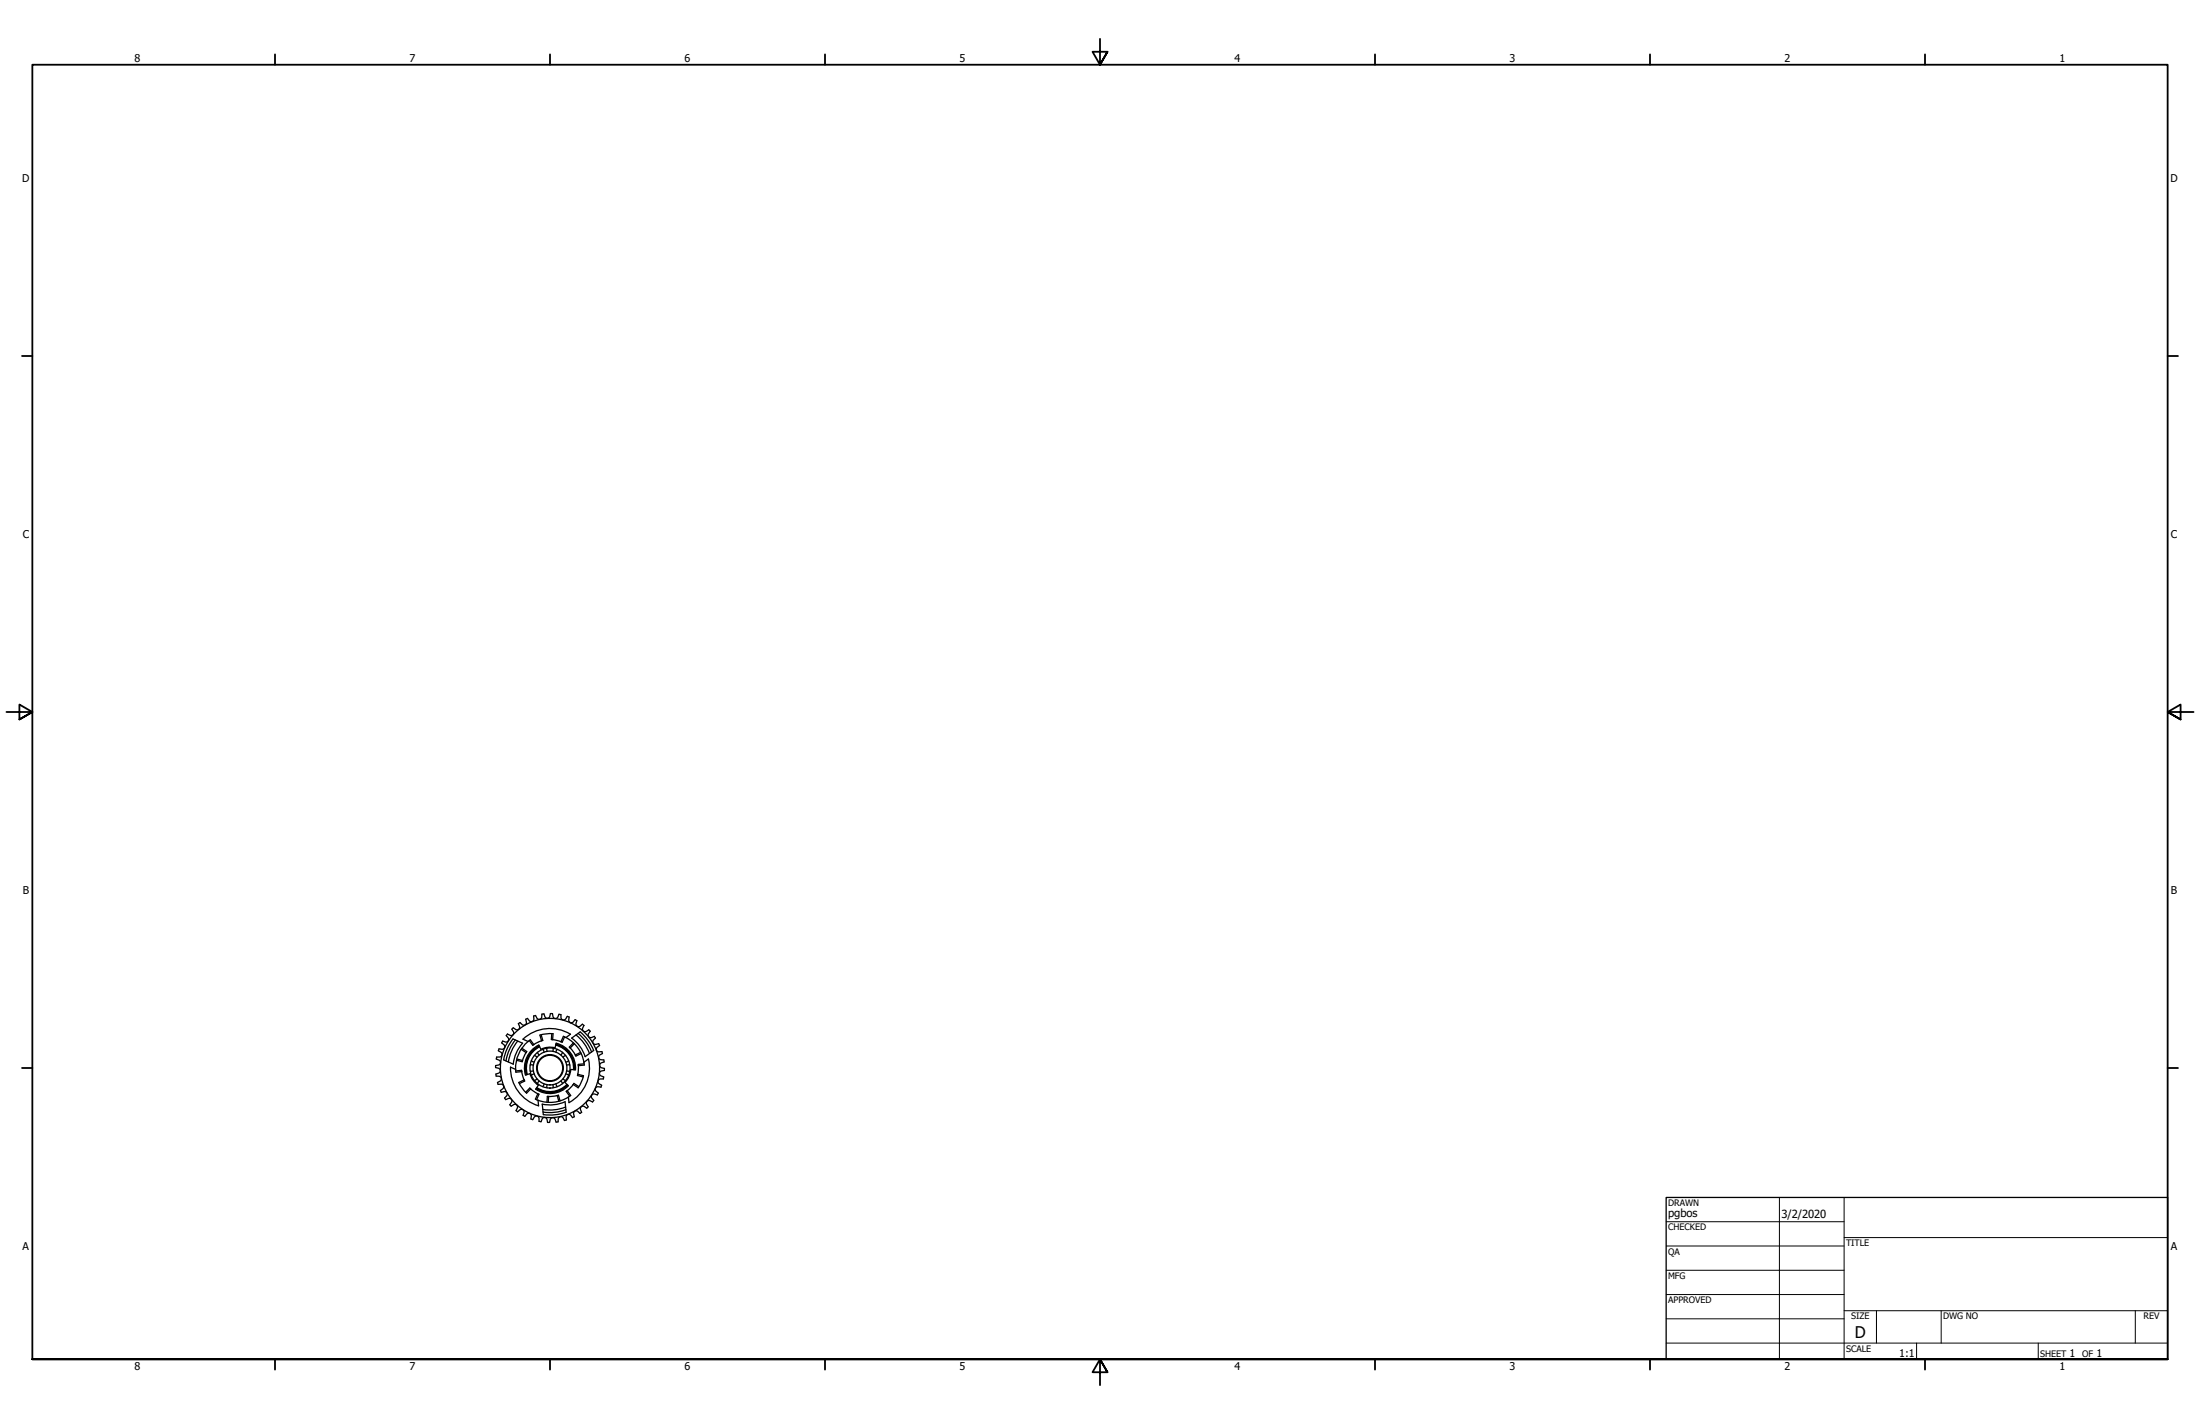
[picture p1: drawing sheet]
<svg xmlns="http://www.w3.org/2000/svg" width="864mm" height="559mm" viewBox="0 0 864 559" stroke-linecap="round" stroke-linejoin="round" font-family="sans-serif">
<!-- layer: Visible (ANSI) -->
<g fill="none" stroke="#000" stroke-width=".51">
<path d="M201.4 407.7l3.7 1.7a14.4 14.4 0 0 0-3.6 8.2l-3.8-1.7a18.5 18.5 0 0 1 3.7-8.2zM202.3 408.1a17.5 17.5 0 0 0-3.7 8.2M202.4 419.7l.1 1.1 2.3-.3M202.4 419.7l-2-.9a15.5 15.5 0 0 0 11 15.1l-.2-2.1M202.7 416.1l2.3 .5 .1-.4M202.9 415.6l2.2 .5M203.2 408.5a16.5 16.5 0 0 0-3.6 8.2M204.6 411.8l1.9 1.3M204.9 411.3l1.9 1.3-.3 .5M206.5 413.1l-1.4 3.1M207.3 408.7a13.5 13.5 0 0 0-4.9 11M207.3 408.7l.9-.7 1.3 1.9"/>
<path d="M207.8 408.3l1.3 1.9 .4-.3M208.1 417.9l1.2 .1M208.6 416.2l1.1 .5M209.7 414.2l1.1 .7M211 412.9l.7 1.1M211.7 410.4a9.7 9.7 0 0 0-5.1 11.4M211.7 410.6a9.5 9.5 0 0 0-4.9 11.1M211.8 410.8a9.3 9.3 0 0 0-4.8 10.8M212.3 411.7l-.8-1.6a10 10 0 0 0-5.2 11.8l1.7-.5a8.2 8.2 0 0 0 3.3 4.5l-1 1.5a10 10 0 0 0 12.8-1.3l-1.3-1.3M212.3 411.8a8.2 8.2 0 0 1 5.6-.6l.4-1.8a10 10 0 0 1 7.6 10.4l-1.8-.1a8.2 8.2 0 0 1-2.3 5.1M212.4 406.1l.7 2.2-.5 .1M212.6 408.4l-3.1 1.5"/>
<path d="M213 411.8l.5 1.1M214.7 411.3l.1 1.2M216.6 405.6l-.2 2.3 .5 .1M216.9 408l.2-2.3h-3l-2.2 .5 .7 2.2M216.9 408l3.3 .8M217.1 411.3l-.1 1.2M218.1 410.1a9.3 9.3 0 0 1 7 9.7M218.2 409.9a9.5 9.5 0 0 1 7.2 9.9M218.2 409.7a9.7 9.7 0 0 1 7.3 10.1M218.8 411.8l-.5 1.1M220.8 412.9l-.7 1.1M221.6 406.9l-.9 2.1-.5-.2"/>
<path d="M222.1 414.2l-1.1 .7M222.2 407.1a13.5 13.5 0 0 1 7 9.8M222.2 407.1l-1-.4-1 2.1M222.2 407.1l1.7-1.2a15.5 15.5 0 0 0-18.6 1.9l2 .9M223.2 416.2l-1.1 .5M223.7 417.9l-1.2 .1M223.8 411.2l2 2.8M225.1 409.2l-1.6 1.7 .3 .3M225.5 409.6l-1.7 1.6M226.1 406.1a16.5 16.5 0 0 1 5.3 7.3M226.4 400.5l-.6-.4-.6 .7a1.05 1.05 0 0 1-1.3 .5 1.05 1.05 0 0 1-.6-1.4l.1-.8-.7-.3-.5 .8a1.05 1.05 0 0 1-1.2 .6 1.05 1.05 0 0 1-.8-1.2v-.8l-.5-.1-.3-.1-.3 .8a1.05 1.05 0 0 1-1.1 .9 1.05 1.05 0 0 1-1-1.1l-.1-.8-.6-.1h-.2l-.2 .9a1.05 1.05 0 0 1-1 1 1.05 1.05 0 0 1-1.1-.9l-.3-.8h-.5l-.3 .1v.8a1.05 1.05 0 0 1-.9 1.2 1.05 1.05 0 0 1-1.2-.7l-.4-.8-.5 .1-.2 .1v.9a1.05 1.05 0 0 1-.6 1.3 1.05 1.05 0 0 1-1.3-.6l-.5-.7-.5 .3-.2 .1 .2 .8a1.05 1.05 0 0 1-.5 1.4 1.05 1.05 0 0 1-1.3-.3l-.7-.6-.4 .3-.2 .1 .3 .8a1.05 1.05 0 0 1-.2 1.4 1.05 1.05 0 0 1-1.4-.1l-.7-.5-.4 .4-.2 .2 .5 .7a1.05 1.05 0 0 1 0 1.4 1.05 1.05 0 0 1-1.4 .2l-.8-.4-.3 .4-.2 .2 .6 .7a1.05 1.05 0 0 1 .2 1.4 1.05 1.05 0 0 1-1.4 .3l-.8-.3-.2 .5-.2 .2 .7 .6a1.05 1.05 0 0 1 .5 1.3 1.05 1.05 0 0 1-1.3 .6l-.9-.1-.2 .5-.1 .2 .8 .5a1.05 1.05 0 0 1 .6 1.2 1.05 1.05 0 0 1-1.2 .8h-.8l-.1 .5-.1 .3 .8 .3a1.05 1.05 0 0 1 .9 1.1 1.05 1.05 0 0 1-1.1 1l-.9 .1v.3v.5l.9 .2a1.05 1.05 0 0 1 1 1 1.05 1.05 0 0 1-.9 1.1l-.8 .3v.5l.1 .3h.8a1.05 1.05 0 0 1 1.2 .9 1.05 1.05 0 0 1-.7 1.2l-.8 .4M226.5 400.5l-.3 .8a1.05 1.05 0 0 0 .3 1.4 1.05 1.05 0 0 0 1.5-.2l.6-.6"/>
<path d="M226.9 405.5a17.5 17.5 0 0 1 5.3 7.3M227.9 413l-2.1 1M228.1 413.4l-2.1 1-.2-.4M228.6 401.9l.6 .5-.4 .8a1.05 1.05 0 0 0 .2 1.4 1.05 1.05 0 0 0 1.4 0l.7-.5 .6 .6-.5 .7a1.05 1.05 0 0 0-.1 1.4 1.05 1.05 0 0 0 1.4 .2l.8-.3 .4 .6-.6 .7a1.05 1.05 0 0 0-.3 1.3 1.05 1.05 0 0 0 1.4 .5l.8-.2 .1 .2 .3 .5-.7 .5a1.05 1.05 0 0 0-.6 1.3 1.05 1.05 0 0 0 1.3 .6h.9l.1 .2 .1 .5-.8 .4a1.05 1.05 0 0 0-.7 1.2 1.05 1.05 0 0 0 1.2 .9h.8l.1 .3v.5l-.8 .3a1.05 1.05 0 0 0-.9 1.1 1.05 1.05 0 0 0 1 1l.9 .2v.2l-.1 .6-.8 .1a1.05 1.05 0 0 0-1.1 1 1.05 1.05 0 0 0 .9 1.1l.8 .3M229.2 416.9l.1 1-2.3 .3M229.2 416.9l1.8-1.3a15.5 15.5 0 0 1-7.6 17.1l-.3-2.2M229.3 417.4l-2.3 .3-.2 3.9M233 412.2l-3.3 2.4a14.5 14.5 0 0 0-5.3-7.2l3.4-2.5a18.5 18.5 0 0 1 5.2 7.3M195.3 424.8l.2 .7h.9a1.05 1.05 0 0 1 1.3 .6 1.05 1.05 0 0 1-.6 1.3l-.7 .5 .3 .5 .1 .2 .8-.2a1.05 1.05 0 0 1 1.4 .5 1.05 1.05 0 0 1-.3 1.3l-.6 .7 .3 .4 .1 .2 .8-.3a1.05 1.05 0 0 1 1.4 .2 1.05 1.05 0 0 1-.1 1.4l-.5 .7 .4 .4 .2 .2 .7-.5a1.05 1.05 0 0 1 1.4 0 1.05 1.05 0 0 1 .2 1.4l-.4 .8 .6 .5M202.4 420.3l2.4-.3v.5M203.2 436.3l.7-.6a1.05 1.05 0 0 1 1.4-.2 1.05 1.05 0 0 1 .3 1.3l-.2 .9 .4 .2 .2 .2 .6-.7a1.06 1.06 0 0 1 1.4-.5 1.06 1.06 0 0 1 .5 1.4l-.1 .8 .2 .1 .5 .2 .5-.8a1.05 1.05 0 0 1 1.2-.6 1.05 1.05 0 0 1 .8 1.2v.8l.5 .1 .3 .1 .3-.8a1.05 1.05 0 0 1 1.1-.9 1.05 1.05 0 0 1 1 1.1l.1 .9h.6h.2l.2-.9a1.05 1.05 0 0 1 1-1 1.05 1.05 0 0 1 1.1 .9l.3 .8h.5l.3-.1v-.8a1.05 1.05 0 0 1 .9-1.2 1.05 1.05 0 0 1 1.2 .7l.4 .8 .2-.1 .5-.1v-.9a1.05 1.05 0 0 1 .6-1.3 1.05 1.05 0 0 1 1.3 .6l.5 .7 .5-.3 .2-.1-.2-.8a1.05 1.05 0 0 1 .5-1.4 1.05 1.05 0 0 1 1.3 .3l.7 .6 .6-.4M204.8 420.5l.9 3.3"/>
<path d="M205.7 423.8l.3 .4-2.1 1M205.7 423.8l-2 1 1.5 2.5 1.5 1.7 1.6-1.7M208.3 427.3l-.3-.3-1.7 1.6M208.3 427.3l2.8 1.9M209.3 420.2l-1.2 .1M209.7 421.5l-1.1 .5M210.8 423.3l-1.1 .7M211.1 429.2l.5 .2-1 2.1M211.1 429.2l-.9 2.1 1 .5M211.7 424.2l-.7 1.1M213.5 425.3l-.5 1.1M214.8 425.7l-.1 1.2"/>
<path d="M215.4 430.3l-.5-.1-.2 2.3M217 425.7l.1 1.2M218.3 425.3l.5 1.1M218.7 429.9l-3.3 .4-.2 2.3M218.7 429.9l.5-.1 .7 2.2M218.7 429.9l.7 2.2M220.1 424.2l.7 1.1M221 423.3l1.1 .7M221.8 432.3l.4 4.2a18.5 18.5 0 0 1-8.9 .9l-.4-4.1a14.4 14.4 0 0 0 8.9-1M222 434.4a16.5 16.5 0 0 1-8.9 1M222.1 421.5l1.1 .5M222.1 435.5a17.5 17.5 0 0 1-8.9 .9"/>
<path d="M222.5 420.2l1.2 .1M222.5 425.5a9.3 9.3 0 0 1-11.8 1.3M222.7 428l-.4 .3 1.3 1.9M222.7 428l1.3 1.9-.9 .6M222.7 425.7a9.5 9.5 0 0 1-12.1 1.3M222.9 425.8a9.7 9.7 0 0 1-12.4 1.3M223.1 430.5a13.5 13.5 0 0 1-11.9 1.3M225 425.6l-2.3 2.4M225 425.6l.3-.5 1.9 1.3M226.8 421.6l-.1 .5 2.2 .5M226.8 421.6l2.3 .5M229.1 422.1l-.7 2.2-1.5 2.6-1.9-1.3"/>
<path d="M237 422.6l-.2 .8h-.8a1.05 1.05 0 0 0-1.2 .8 1.05 1.05 0 0 0 .6 1.2l.8 .5-.1 .2-.2 .5-.8-.1a1.05 1.05 0 0 0-1.4 .6 1.05 1.05 0 0 0 .5 1.3l.7 .6-.2 .2-.2 .5-.8-.3a1.05 1.05 0 0 0-1.4 .3 1.05 1.05 0 0 0 .2 1.5l.6 .6-.5 .6-.8-.4a1.05 1.05 0 0 0-1.4 .2 1.05 1.05 0 0 0 0 1.4l.5 .7-.2 .2-.4 .4-.7-.5a1.05 1.05 0 0 0-1.4-.1 1.05 1.05 0 0 0-.2 1.4l.3 .8"/>
<circle cx="215.9" cy="419.1" r="19.5"/>
<circle cx="215.9" cy="419.1" r="7.9"/>
<circle cx="215.9" cy="419.1" r="5"/>
<circle cx="215.9" cy="419.1" r="5.3"/>
<circle cx="215.9" cy="419.1" r="6.6"/>
</g>
<!-- layer: Border (ANSI) -->
<g fill="none" stroke="#000" stroke-width=".71">
<path d="M431.8 15.2v10.2l-2.9-5.1h5.8l-2.9 5.1 2.9-5.1M107.9 21.3v4.1M215.9 21.3v4.1M323.8 21.3v4.1M539.8 21.3v4.1M647.7 21.3v4.1M755.6 21.3v4.1M8.6 139.7h4.1M850.9 139.7h4.1M2.5 279.4h10.2l-5.1-2.9v5.8l5.1-2.9-5.1 2.9M861.1 279.4h-10.2l5.1-2.9v5.8l-5.1-2.9 5.1 2.9M8.6 419.1h4.1"/>
<path d="M850.9 419.1h4.1M12.7 533.4v-508h838.2v508h-838.2h838.2M107.9 533.4v4.1M215.9 533.4v4.1M323.8 533.4v4.1M434.7 538.5l-2.9-5.1 2.9 5.1h-5.8l2.9-5.1v10.2M539.8 533.4v4.1M647.7 533.4v4.1M755.6 533.4v4.1"/>
</g>
<!-- layer: Title (ANSI) -->
<g fill="none" stroke="#000" stroke-width=".39">
<path d="M654 479.4h69.9M698.5 469.9v63.5M723.9 469.9v63.5M654 488.9h69.9M654 498.5h69.9M723.9 485.6h127M654 508h69.9M654 517.5h69.9M723.9 514.3h127M736.6 514.3v12.7M762 514.3v12.7M838.2 514.3v12.7"/>
<path d="M654 527h196.9M752.3 527v6.4M800.1 527v6.4"/>
</g>
<path d="M654 469.9h196.9v63.5h-196.9z" fill="none" stroke="#000" stroke-width=".51"/>
<text font-size="6.3" x="728.1" y="524.9">D</text>
<g font-size="4.4">
<text x="654.8" y="477.8">pgbos</text>
<text x="699.3" y="478">3/2/2020</text>
</g>
<g font-size="4.2">
<text x="52.8" y="24.4">8</text>
<text x="160.8" y="24.4">7</text>
<text x="268.7" y="24.4">6</text>
<text x="376.7" y="24.4">5</text>
<text x="484.6" y="24.4">4</text>
<text x="592.6" y="24.4">3</text>
<text x="700.5" y="24.4">2</text>
<text x="808.5" y="24.4">1</text>
<text x="8.7" y="71.4">D</text>
<text x="852" y="71.4">D</text>
<text x="8.9" y="211.1">C</text>
<text x="852.2" y="211.1">C</text>
<text x="8.9" y="350.8">B</text>
<text x="852.2" y="350.8">B</text>
<text x="8.9" y="490.5">A</text>
<text x="852.2" y="490.5">A</text>
<text x="745.5" y="532.6">1:1</text>
<text x="812.4" y="532.6">1</text>
<text x="822.9" y="532.6">1</text>
<text x="52.8" y="537.5">8</text>
<text x="160.8" y="537.5">7</text>
<text x="268.7" y="537.5">6</text>
<text x="376.7" y="537.5">5</text>
<text x="484.6" y="537.5">4</text>
<text x="592.6" y="537.5">3</text>
<text x="700.5" y="537.5">2</text>
<text x="808.5" y="537.5">1</text>
</g>
<g font-size="3.5">
<text x="654.8" y="473.2">DRAWN</text>
<text x="654.8" y="482.8">CHECKED</text>
<text x="724.7" y="488.9">TITLE</text>
<text x="654.8" y="492.3">QA</text>
<text x="654.8" y="501.8">MFG</text>
<text x="654.8" y="511.4">APPROVED</text>
<text x="726.7" y="517.7">SIZE</text>
<text x="762.8" y="517.7">DWG NO</text>
<text x="841.4" y="517.7">REV</text>
<text x="724.7" y="530.4">SCALE</text>
<text x="800.9" y="532.6">SHEET</text>
<text x="817.3" y="532.6">OF</text>
</g>
</svg>
